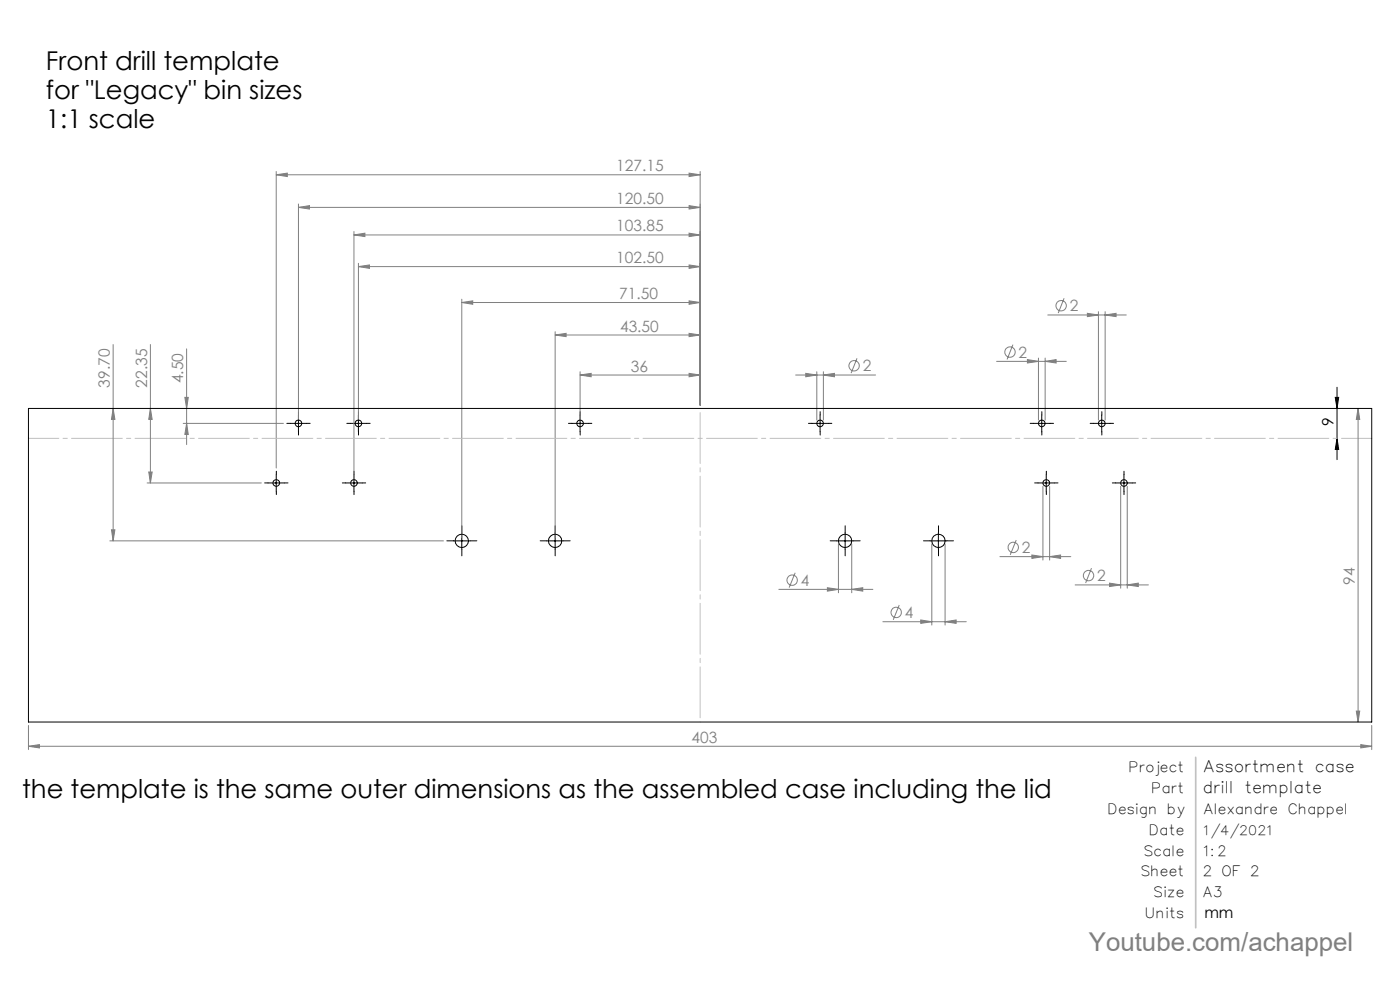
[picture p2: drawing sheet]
<svg xmlns="http://www.w3.org/2000/svg" width="420mm" height="297mm" viewBox="0 0 420 297" stroke-linecap="round" stroke-linejoin="round" font-family="sans-serif">
<g fill="none" stroke="#808080" stroke-width=".3">
<path d="M82.9 52.4l3.3-.5v1zM82.9 51.4v88.9M82.9 52.4h127.1M206.7 51.9l3.3 .5-3.3 .5zM210 51.4v70M89.5 62.2l3.4-.6v1zM89.5 61.1v64.8M89.5 62.2h120.5M106.2 70.4l3.3-.5v1zM106.2 69.4v74.4M106.2 70.4h103.8M107.5 79.9l3.3-.5v1z"/>
<path d="M107.5 78.9v47M107.5 79.9h102.5M206.7 79.4l3.3 .5-3.3 .5zM206.7 69.9l3.3 .5-3.3 .5zM206.7 61.6l3.3 .6-3.3 .4zM138.5 90.7l3.3-.5v1zM138.5 89.7v71.4M138.5 90.7h71.5M166.5 99.4v61.7M206.7 99.9l3.3 .5-3.3 .5zM206.7 90.2l3.3 .5-3.3 .5zM314.3 94.4h23.6"/>
<path d="M319.2 89.4l-1.7 4.4M326.2 93.9l3.3 .5-3.3 .5zM329.5 93.4v32.5M331.5 94.4l3.3-.5v1zM331.5 93.4v32.5M33.9 103.3v58.8M45.1 103.3v41.4M55.5 119.1h1l-.5 3.3zM56 104.6v28.6M166.5 100.4l3.3-.5v1zM166.5 100.4h43.5M174 112.4l3.3-.5v1z"/>
<path d="M174 111.4v14.5M174 112.4h36M206.7 111.9l3.3 .5-3.3 .5zM238.7 112.4h24M241.7 111.9l3.3 .5-3.3 .5zM245 111.4v14.5M247 112.4l3.3-.5v1zM247 111.4v14.5M257.1 107.4l-1.8 4.4M299 108.3h20.9M303.9 103.3l-1.8 4.4M308.2 107.8l3.3 .5-3.3 .5z"/>
<path d="M311.5 107.3v18.6M313.5 108.3l3.3-.5v1zM313.5 107.3v18.6M33.9 122.4l.6 3.3h-1.1zM45.1 122.4l.5 3.3h-1zM55 126.9h30M56 126.9l.5 3.3h-1zM407.4 122.4l.5 3.3h-1zM407.4 122.4v94M33.4 158.8h1.1l-.6 3.3zM44.1 144.7h34.3M44.6 141.5h1l-.5 3.2z"/>
<path d="M312.9 145.8v22M314.9 145.8v22M336.2 145.8v30.5M338.2 145.8v30.5M32.9 162.1h100.1M233.6 176.6h28.3M238.5 171.7l-1.8 4.4M248.2 176.1l3.3 .5-3.3 .6zM251.5 163.1v14.6M255.5 176.6l3.3-.5v1.1zM255.5 163.1v14.6M279.5 163.1v24.2"/>
<path d="M283.5 163.1v24.2M300 166.8h21.2M304.9 161.9l-1.8 4.4M309.6 166.3l3.3 .5-3.3 .6zM314.9 166.8l3.3-.5v1.1zM322.5 175.3h22M327.4 170.3l-1.7 4.4M332.9 174.8l3.3 .5-3.3 .5zM338.2 175.3l3.3-.5v1zM264.9 186.3h25M269.8 181.3l-1.8 4.5M276.2 185.8l3.3 .5-3.3 .5z"/>
<path d="M283.5 186.3l3.3-.5v1zM8.5 217.4v7.2M406.9 213.1h1l-.5 3.3zM411.5 217.4v7.2M8.5 223.7l3.3-.5v1zM8.5 223.7h403M408.2 223.2l3.3 .5-3.3 .5z"/>
<circle cx="318.3" cy="91.6" r="1.56"/>
<circle cx="256.2" cy="109.6" r="1.56"/>
<circle cx="303" cy="105.5" r="1.56"/>
<circle cx="237.7" cy="173.9" r="1.55"/>
<circle cx="304" cy="164.1" r="1.55"/>
<circle cx="326.6" cy="172.5" r="1.55"/>
<circle cx="268.9" cy="183.5" r="1.55"/>
</g>
<g fill="none" stroke="#000" stroke-width=".3">
<path d="M400.6 119.1h1l-.5 3.3zM401.1 116.1v21.7M87 126.9h5M89.5 124.4v5M105 126.9h5M107.5 124.4v5M171.5 126.9h5M174 124.4v5M243.5 126.9h5M246 124.4v5M310 126.9h5M312.5 124.4v5"/>
<path d="M328 126.9h5M330.5 124.4v5M401.1 131.4l.5 3.3h-1zM80.4 144.7h5M82.9 142.2v5M103.7 144.7h5M106.2 142.2v5M138.5 159.6v5M166.5 159.6v5M253.5 159.6v5M281.5 159.6v5M311.4 144.7h5"/>
<path d="M313.9 142.2v5M334.7 144.7h5M337.2 142.2v5M136 162.1h5M164 162.1h5M251 162.1h5M279 162.1h5"/>
</g>
<g fill="none" stroke="#000" stroke-width=".3" stroke-dasharray="15.2 1.3 1.3 1.3">
<path d="M87 126.9h-1M89.5 129.4v1M89.5 124.4v-1M92 126.9h1M105 126.9h-1M107.5 129.4v1M107.5 124.4v-1M110 126.9h1M171.5 126.9h-1M174 129.4v1M174 124.4v-1M176.5 126.9h1"/>
<path d="M243.5 126.9h-1M246 129.4v1M246 124.4v-1M248.5 126.9h1M310 126.9h-1M312.5 129.4v1M312.5 124.4v-1M315 126.9h1M328 126.9h-1M330.5 129.4v1M330.5 124.4v-1M333 126.9h1"/>
<path d="M80.4 144.7h-1M82.9 147.2v1M82.9 142.2v-1M85.4 144.7h1M103.7 144.7h-1M106.2 147.2v1M106.2 142.2v-1M108.7 144.7h1M138.5 159.6v-2M166.5 159.6v-2M253.5 159.6v-2M281.5 159.6v-2"/>
<path d="M311.4 144.7h-1M313.9 147.2v1M313.9 142.2v-1M316.4 144.7h1M334.7 144.7h-1M337.2 147.2v1M337.2 142.2v-1M339.7 144.7h1M136 162.1h-2M138.5 164.6v2M141 162.1h2M164 162.1h-2"/>
<path d="M166.5 164.6v2M169 162.1h2M251 162.1h-2M253.5 164.6v2M256 162.1h2M279 162.1h-2M281.5 164.6v2M284 162.1h2"/>
</g>
<path d="M210 122.4v94" fill="none" stroke="#c0c0c0" stroke-width=".3" stroke-dasharray="15.2 1.3 1.3 1.3" stroke-dashoffset="-1.3"/>
<path d="M8.5 131.4h403" fill="none" stroke="#c0c0c0" stroke-width=".3" stroke-dasharray="15.2 1.3 1.3 1.3" stroke-dashoffset="6.1"/>
<path d="M358.7 227v51.1" fill="none" stroke="#c0c0c0" stroke-width=".5"/>
<path d="M401.1 131.4l.5 3.3h-1zM400.6 119.1h1l-.5 3.3z" fill="#000"/>
<g fill="#808080">
<path d="M174 112.4l3.3-.5v1zM206.7 111.9l3.3 .5-3.3 .5zM166.5 100.4l3.3-.5v1zM206.7 99.9l3.3 .5-3.3 .5zM138.5 90.7l3.3-.5v1zM206.7 90.2l3.3 .5-3.3 .5zM107.5 79.9l3.3-.5v1zM206.7 79.4l3.3 .5-3.3 .5zM106.2 70.4l3.3-.5v1zM206.7 69.9l3.3 .5-3.3 .5zM89.5 62.2l3.4-.6v1zM206.7 61.6l3.3 .6-3.3 .4z"/>
<path d="M206.7 51.9l3.3 .5-3.3 .5zM82.9 52.4l3.3-.5v1z"/>
<path d="M241.7 111.9l3.3 .5-3.3 .5zM247 112.4l3.3-.5v1zM308.2 107.8l3.3 .5-3.3 .5zM313.5 108.3l3.3-.5v1zM326.2 93.9l3.3 .5-3.3 .5zM331.5 94.4l3.3-.5v1zM248.2 176.1l3.3 .5-3.3 .6zM255.5 176.6l3.3-.5v1.1zM276.2 185.8l3.3 .5-3.3 .5zM283.5 186.3l3.3-.5v1zM309.6 166.3l3.3 .5-3.3 .6zM314.9 166.8l3.3-.5v1.1zM332.9 174.8l3.3 .5-3.3 .5zM338.2 175.3l3.3-.5v1z"/>
<path d="M8.5 223.7l3.3-.5v1zM408.2 223.2l3.3 .5-3.3 .5z"/>
<path d="M56 126.9l.5 3.3h-1zM55.5 119.1h1l-.5 3.3zM44.6 141.5h1l-.5 3.2zM45.1 122.4l.5 3.3h-1zM406.9 213.1h1l-.5 3.3zM407.4 122.4l.5 3.3h-1z"/>
<path d="M33.9 122.4l.6 3.3h-1.1zM33.4 158.8h1.1l-.6 3.3z"/>
</g>
<g fill="none" stroke="#000" stroke-width=".3">
<path d="M8.5 122.4h403v94h-403z"/>
<circle cx="89.5" cy="126.9" r=".99"/>
<circle cx="107.5" cy="126.9" r=".99"/>
<circle cx="174" cy="126.9" r="1.01"/>
<circle cx="246" cy="126.9" r=".99"/>
<circle cx="312.5" cy="126.9" r="1.01"/>
<circle cx="330.5" cy="126.9" r="1"/>
<circle cx="82.9" cy="144.7" r="1"/>
<circle cx="106.2" cy="144.7" r=".99"/>
<circle cx="313.9" cy="144.7" r="1"/>
<circle cx="337.2" cy="144.7" r=".99"/>
<circle cx="138.5" cy="162.1" r="2"/>
<circle cx="166.5" cy="162.1" r="1.99"/>
<circle cx="253.5" cy="162.1" r="1.99"/>
<circle cx="281.5" cy="162.1" r="2"/>
</g>
<g font-size="7.8">
<text x="13.8" y="20.9">Front drill template</text>
<text x="13.8" y="29.7">for &quot;Legacy&quot; bin sizes</text>
<text x="13.8" y="38.5">1:1 scale</text>
<text x="6.6" y="239">the template is the same outer dimensions as the assembled case including the lid</text>
</g>
<text font-size="7.8" fill="#808080" x="326.6" y="285.1">Youtube.com/achappel</text>
<g font-size="4.8">
<text x="361.3" y="231.5">Assortment case</text>
<text x="361.3" y="237.7">drill template</text>
</g>
<g font-size="4.7" fill="#808080">
<text x="184.9" y="51.4">127.15</text>
<text x="184.9" y="61.1">120.50</text>
<text x="184.9" y="69.4">103.85</text>
<text x="184.9" y="78.9">102.50</text>
<text x="185.8" y="89.6">71.50</text>
<text x="320.9" y="93.3">2</text>
<text x="186" y="99.4">43.50</text>
<text x="305.6" y="107.2">2</text>
<text x="189.2" y="111.4">36</text>
<text x="258.8" y="111.3">2</text>
<text x="32.9" y="116.2" transform="rotate(-90 32.9 116.2)">39.70</text>
<text x="44.1" y="116.2" transform="rotate(-90 44.1 116.2)">22.35</text>
<text x="55" y="114.9" transform="rotate(-90 55 114.9)">4.50</text>
<text x="306.6" y="165.8">2</text>
<text x="240.2" y="175.6">4</text>
<text x="329.1" y="174.2">2</text>
<text x="406.4" y="175.2" transform="rotate(-90 406.4 175.2)">94</text>
<text x="271.4" y="185.2">4</text>
<text x="207.5" y="222.6">403</text>
</g>
<g font-size="4.7">
<text x="400.1" y="127.7" transform="rotate(-90 400.1 127.7)">9</text>
<text x="361.3" y="275.1">mm</text>
</g>
<g font-size="4.2">
<text x="339.1" y="231.5">Project</text>
<text x="345.9" y="237.7">Part</text>
<text x="332.7" y="244">Design by</text>
<text x="361.3" y="244">Alexandre Chappel</text>
<text x="345.1" y="250.2">Date</text>
<text x="343.5" y="256.4">Scale</text>
<text x="361.3" y="256.4">1:2</text>
<text x="342.6" y="262.7">Sheet</text>
<text x="361.2" y="262.7">2 OF 2</text>
<text x="346.5" y="268.9">Size</text>
<text x="361.1" y="268.9">A3</text>
<text x="343.9" y="275.1">Units</text>
</g>
<text font-size="3.9" x="361.3" y="250.2">1/4/2021</text>
</svg>
